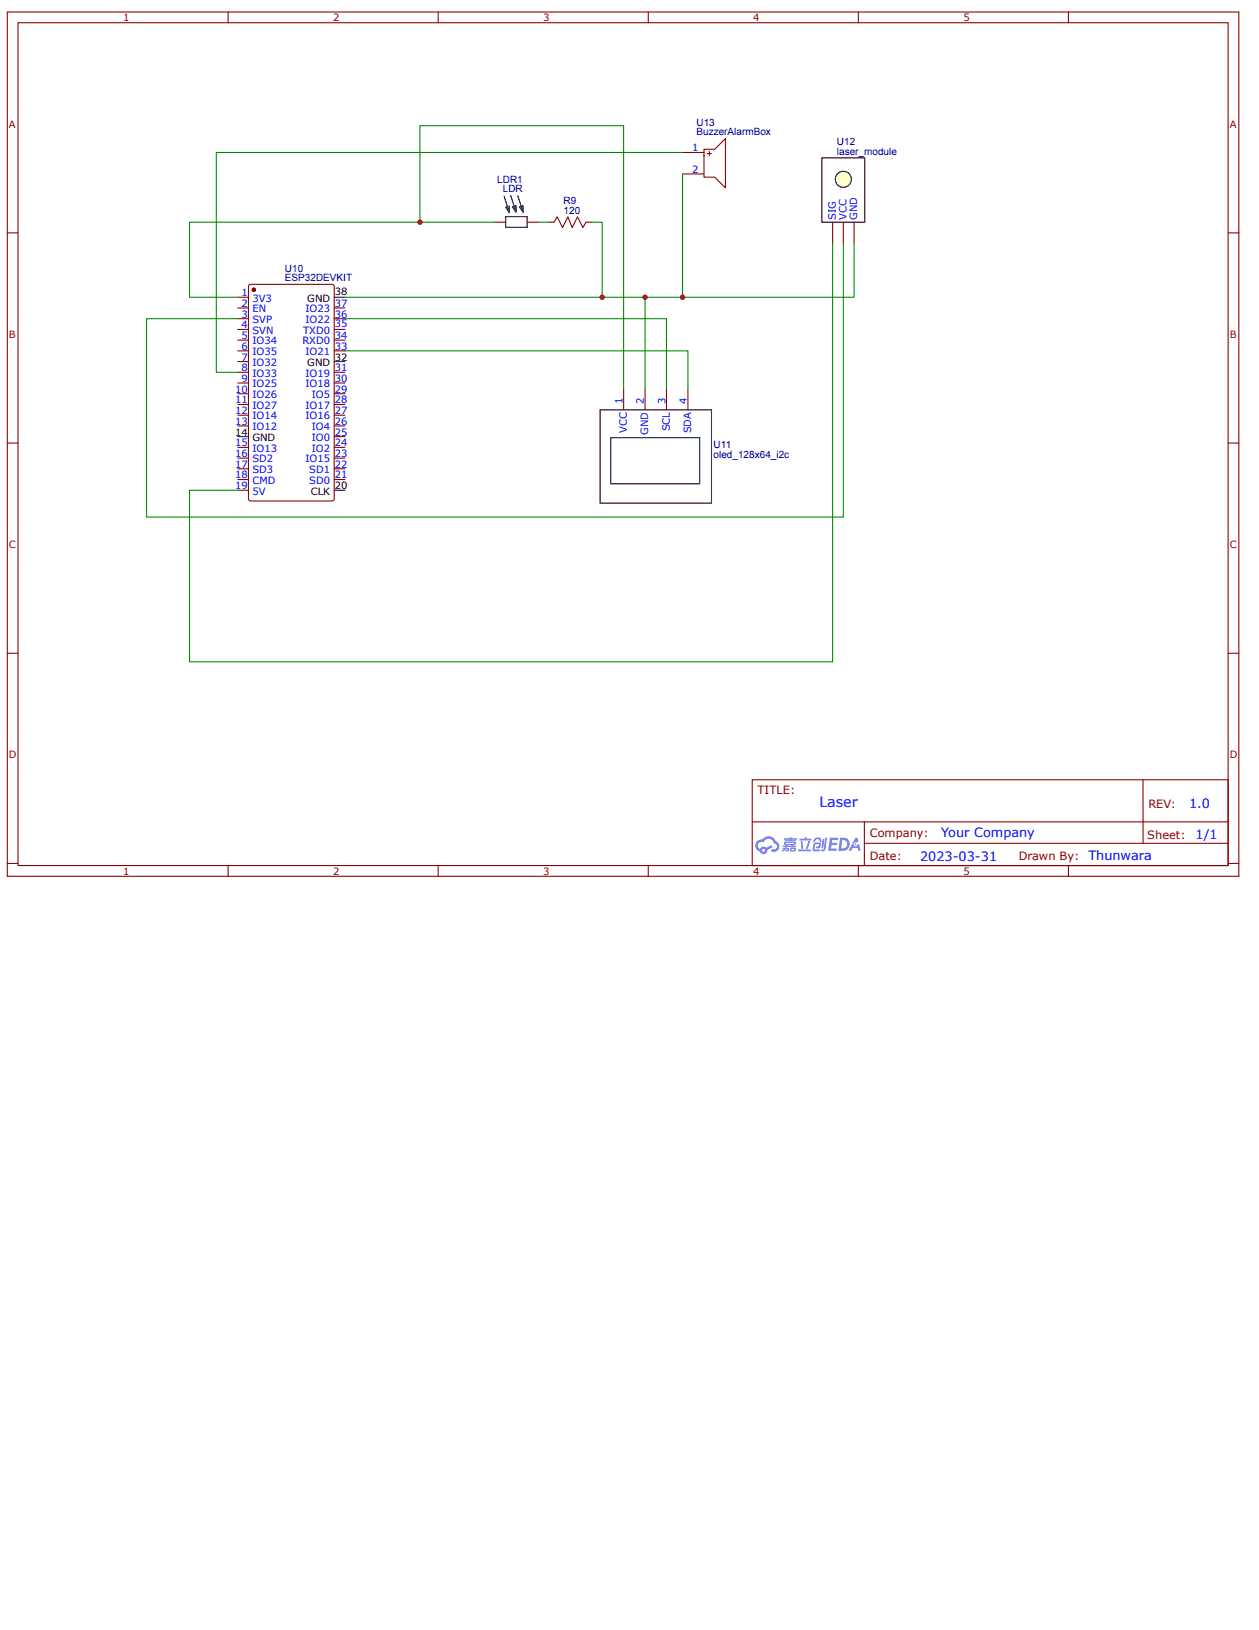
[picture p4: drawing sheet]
<svg xmlns="http://www.w3.org/2000/svg" width="216mm" height="279mm" viewBox="0 0 216 279" stroke-linecap="round" stroke-linejoin="round" font-family="sans-serif">
<g fill="none" stroke="#800" stroke-width=".18">
<path d="M1.3 2.1h211.1v148.1h-211.1zM3.1 3.9h207.5v144.5h-207.5zM39.1 2.1v1.8M75.1 2.1v1.8M111.2 2.1v1.8M147.2 2.1v1.8M183.2 2.1v1.8M1.3 39.9h1.8M210.6 39.9h1.8M1.3 75.9h1.8M210.6 75.9h1.8M1.3 112h1.8"/>
<path d="M210.6 112h1.8M129 133.7h81.6v14.7h-81.6zM196 133.7v10.9M1.3 148h1.8M39.1 148.4v1.8M75.1 148.4v1.8M111.2 148.4v1.8M129 140.9h81.5M147.2 148.4v1.8M148.2 144.6h62.3M148.2 140.9v7.3M183.2 148.4v1.8"/>
<path d="M210.6 148h1.8"/>
</g>
<g fill="#58f">
<path d="M142.3 143.6h1.4v.2l-.2 .2h-.8l-.1 .5h.8l.2 .2-.2 .1h-.8l-.1 .6h.8l.1 .1v.3h-1.4z"/>
<path d="M146.7 143.6h.3l.2 .7-.3 .1a.35 .35 0 0 0-.5 .2 .35 .35 0 0 0 .2 .5 .35 .35 0 0 0 .5-.3l.2-.2 .3 1.2h-.4l-.1-.5h-.9l-.2 .5h-.5z"/>
<path d="M141.1 143.8h.3l-.2 1.5-.2 .1-.1-.1z"/>
<path d="M141.5 143.6h.3l-.2 2a.41 .41 0 0 1-.3 .3 .41 .41 0 0 1-.5-.1l.5-.3z"/>
<path d="M139.8 143.7l.3-.1h.5l.3 .6-.3 .1-.2-.4h-.5a.39 .39 0 0 1-.4 .4l-.1-.1z"/>
<path d="M139.6 144.5l.9-.1a.55 .55 0 0 1 .2 .7 .55 .55 0 0 1-.7 .3l-.1-.1 .1-.1 .4-.1 .1-.4h-.7l-.2 .9h1v.3h-.9l-.3-.1v-.3z"/>
<path d="M136.9 145.6h2l.2 .2-.2 .1h-2z"/>
<path d="M138.6 144.2h.3a2.07 2.07 0 0 1-.6 1.4l-.1-.2z"/>
<path d="M137.3 144.2h.3l.1 1.2-.1 .1-.2-.1z"/>
<path d="M137.1 143.8h.9l.1-.3h.2v.3h.7l.2 .1-.2 .2h-1.8z"/>
<path d="M134.2 145.3h.4l.1-.1 .4 .1a.35 .35 0 0 1 .1 .6h-.5v-.1l.3-.1v-.1l-.2-.1-.6 .5-.1-.2 .4-.2h-.3z"/>
<path d="M134.4 143.7h1l.1-.2h.3l-.1 .2h.9l.2 .1-1.1 .1v.1h.7l.1 .1-.1 .1h-1.8l-.1-.2h.9v-.1h-.9z"/>
<path d="M144.1 143.6l-.3 2.2h.7a1.13 1.13 0 0 0 1.2-1.1 1.13 1.13 0 0 0-1.3-1.1zM144.4 144a.76 .76 0 0 1 .9 .8 .76 .76 0 0 1-1.1 .6z"/>
<path d="M134.5 144.4v.4h.2l.1 .2h-.6l.1 .2 2.2-.1v-.1h-.5l.2-.2a.33 .33 0 0 0 .2-.4zM134.8 144.5h1.4l-.1 .2h-1.3zM135 144.8h.7v.2h-.6z"/>
<path d="M135.6 145.3l-.1 .6h.7a.43 .43 0 0 0 .3-.6zM135.8 145.5h.4l-.1 .2h-.4z"/>
<path d="M129.8 144.2a1.07 1.07 0 0 0 .5 1.8 .65 .65 0 0 0 .8 .4 .65 .65 0 0 0 .5-.7l.9-.5-.2-.3-.9 .4-.1-.1a.64 .64 0 0 0-1 .3 .65 .65 0 0 1-.3-.9 .65 .65 0 0 1 .9-.2 .94 .94 0 0 1 1-.6 .94 .94 0 0 1 .8 .8 .54 .54 0 0 1 .5 .7 .54 .54 0 0 1-.7 .3l-.2 .2a.87 .87 0 0 0 1 0 .87 .87 0 0 0 .3-1l-.1-.3-.5-.3a1.37 1.37 0 0 0-2.3-.3h-.4zM130.7 145.8a.25 .25 0 0 1 .5 0 .25 .25 0 0 1-.5 0z"/>
<circle cx="146.7" cy="144.7" r=".14"/>
</g>
<circle cx="43.5" cy="49.7" r=".28" fill="#800"/>
<g fill="none" stroke="#800" stroke-width=".18">
<path d="M42.7 48.9l.3-.2h13.9l.4 .3v36.5l-.2 .3-14.1 .1-.4-.3v-36.5z"/>
<circle cx="43.5" cy="49.7" r=".28"/>
</g>
<circle cx="43.5" cy="49.7" r=".28" fill="#800"/>
<g fill="none" stroke="#800" stroke-width=".18">
<path d="M84.9 38.1h1.8M90.4 38.1h1.8M40.8 51h1.8M40.8 52.8h1.8M40.8 54.6h1.8M40.8 56.5h1.8M40.8 58.3h1.8M57.3 52.8h1.8M57.3 54.6h1.8M57.3 56.5h1.8M57.3 58.3h1.8M40.8 60.1h1.8"/>
<path d="M40.8 62h1.8M40.8 63.8h1.8M40.8 65.7h1.8M40.8 67.5h1.8M40.8 69.3h1.8M40.8 71.2h1.8M40.8 73h1.8M40.8 76.7h1.8M40.8 78.5h1.8M57.3 60.1h1.8M57.3 63.8h1.8M57.3 65.7h1.8"/>
<path d="M57.3 67.5h1.8M57.3 69.3h1.8M57.3 71.2h1.8M57.3 73h1.8M57.3 76.7h1.8M57.3 78.5h1.8M57.3 74.8h1.8M106.9 66.6v3.7M110.6 66.6v3.7M114.3 66.6v3.7M118 66.6v3.7M40.8 80.4h1.8"/>
<path d="M40.8 82.2h1.8M40.8 84h1.8M57.3 80.4h1.8M57.3 82.2h1.8"/>
<circle cx="43.5" cy="49.7" r=".28"/>
</g>
<g fill="none" stroke="#000" stroke-width=".18">
<path d="M86.4 33.6l1 2.9M86.7 37.1h3.7v1.9h-3.7zM86.7 35.5l.6-.2v1.1zM87.6 33.5l.9 2.8M87.9 35.5l.6-.2v1.1zM88.8 33.5l.9 2.9M89.1 35.5l.6-.2v1.1zM57.3 51h1.8M40.8 74.8h1.8M57.3 62h1.8M102.9 70.3h19.1v15.9h-19.1zM104.7 75h15.3v7.9h-15.3z"/>
<path d="M57.3 84h1.8"/>
</g>
<path d="M84.9 38.1h-52.4v12.9h8.3" fill="none" stroke="#080" stroke-width=".18"/>
<path d="M140.9 27.1h7.4v11h-7.4z" fill="#fff"/>
<path d="M140.9 27.1h7.4v11h-7.4z" fill="none" stroke="#000" stroke-width=".18"/>
<path d="M142.8 38.1v3.7M144.6 38.1v3.7M146.5 38.1v3.7" fill="none" stroke="#800" stroke-width=".18"/>
<circle cx="144.6" cy="30.7" r="1.38" fill="#ffc"/>
<circle cx="144.6" cy="30.7" r="1.38" fill="none" stroke="#000" stroke-width=".18"/>
<path d="M72 38.1v-16.6h34.9v45.1M92.2 38.1h1.9M101.4 38.1h1.9v12.9M117 26.1h-79.9v37.7h3.7M117 29.8v21.2M59.1 54.6h55.2v12M110.6 51v15.6M142.8 41.8v71.6h-110.3v-29.4h8.3M144.6 41.8v46.8h-119.5v-34h15.7M146.5 41.8v9.2h-87.4M59.1 60.1h58.9v6.5" fill="none" stroke="#080" stroke-width=".18"/>
<path d="M94.1 38.1h.9l.5-.9 1 1.8 .9-1.8 .7 1.8 .9-1.8 1 1.8 .5-.9h.9M117 26.1h3.7M117 29.8h3.7M120.7 25.6h1.9l1.8-1.9v8.5l-1.8-1.8h-1.9zM121.3 26.3h.7M121.6 26v.7" fill="none" stroke="#800" stroke-width=".18"/>
<g fill="#c00">
<circle cx="103.3" cy="51" r=".46"/>
<circle cx="72" cy="38.1" r=".46"/>
<circle cx="110.6" cy="51" r=".46"/>
<circle cx="117" cy="51" r=".46"/>
</g>
<text font-size="2.5" fill="#00f" x="140.5" y="138.4">Laser</text>
<g font-size="2.2" fill="#00f">
<text x="161.4" y="143.5">Your Company</text>
<text x="203.9" y="138.5">1.0</text>
<text x="205" y="143.9">1/1</text>
<text x="157.8" y="147.5">2023-03-31</text>
<text x="186.6" y="147.5">Thunwara</text>
</g>
<g font-size="2" fill="#800">
<text x="129.9" y="136.1">TITLE:</text>
<text x="149.1" y="143.5">Company:</text>
<text x="196.7" y="143.8">Sheet:</text>
<text x="196.9" y="138.5">REV:</text>
<text x="149.1" y="147.5">Date:</text>
<text x="174.7" y="147.5">Drawn By:</text>
</g>
<g font-size="1.7" fill="#800">
<text x="21.1" y="3.6">1</text>
<text x="57.1" y="3.6">2</text>
<text x="93.2" y="3.6">3</text>
<text x="129.2" y="3.6">4</text>
<text x="165.2" y="3.6">5</text>
<text x="1.5" y="21.9">A</text>
<text x="210.9" y="21.9">A</text>
<text x="1.5" y="57.9">B</text>
<text x="210.9" y="57.9">B</text>
<text x="1.5" y="94">C</text>
<text x="210.9" y="94">C</text>
<text x="1.5" y="130">D</text>
<text x="210.9" y="130">D</text>
<text x="21.1" y="149.9">1</text>
<text x="57.1" y="149.9">2</text>
<text x="93.2" y="149.9">3</text>
<text x="129.2" y="149.9">4</text>
<text x="165.2" y="149.9">5</text>
</g>
<g font-size="1.7" fill="#000080">
<text x="119.4" y="23.2">BuzzerAlarmBox</text>
<text x="119.4" y="21.5">U13</text>
<text x="143.5" y="26.5">laser_module</text>
<text x="143.5" y="24.9">U12</text>
<text x="85.3" y="31.3">LDR1</text>
<text x="86.2" y="32.9">LDR</text>
<text x="96.6" y="35">R9</text>
<text x="96.6" y="36.6">120</text>
<text x="48.9" y="46.6">U10</text>
<text x="48.9" y="48.2">ESP32DEVKIT</text>
<text x="122.4" y="76.9">U11</text>
<text x="122.4" y="78.5">oled_128x64_i2c</text>
</g>
<g font-size="1.7" fill="#00f">
<text x="118.7" y="26">1</text>
<text x="118.7" y="29.6">2</text>
<text x="143.3" y="37.7" transform="rotate(-90 143.3 37.7)">SIG</text>
<text x="145.2" y="37.7" transform="rotate(-90 145.2 37.7)">VCC</text>
<text x="147" y="37.7" transform="rotate(-90 147 37.7)">GND</text>
<text x="41.4" y="50.8">1</text>
<text x="41.4" y="52.6">2</text>
<text x="43.3" y="51.7">3V3</text>
<text x="43.3" y="53.5">EN</text>
<text x="52.4" y="53.5">IO23</text>
<text x="57.4" y="52.6">37</text>
<text x="41.4" y="54.4">3</text>
<text x="41.4" y="56.3">4</text>
<text x="41.4" y="58.1">5</text>
<text x="41.4" y="60">6</text>
<text x="43.3" y="55.4">SVP</text>
<text x="43.3" y="57.2">SVN</text>
<text x="43.3" y="59">IO34</text>
<text x="51.9" y="59">RXD0</text>
<text x="52" y="57.2">TXD0</text>
<text x="52.4" y="55.4">IO22</text>
<text x="57.4" y="54.4">36</text>
<text x="57.4" y="56.1">35</text>
<text x="57.4" y="58.1">34</text>
<text x="57.4" y="60">33</text>
<text x="41.4" y="61.8">7</text>
<text x="41.4" y="63.6">8</text>
<text x="41.4" y="65.5">9</text>
<text x="43.3" y="60.9">IO35</text>
<text x="43.3" y="62.7">IO32</text>
<text x="43.3" y="64.6">IO33</text>
<text x="52.4" y="60.9">IO21</text>
<text x="52.4" y="64.6">IO19</text>
<text x="57.4" y="63.6">31</text>
<text x="57.4" y="65.5">30</text>
<text x="40.3" y="67.3">10</text>
<text x="40.3" y="69.2">11</text>
<text x="40.3" y="71">12</text>
<text x="43.3" y="66.4">IO25</text>
<text x="43.3" y="68.2">IO26</text>
<text x="43.3" y="70.1">IO27</text>
<text x="43.3" y="71.9">IO14</text>
<text x="52.4" y="66.4">IO18</text>
<text x="52.4" y="70.1">IO17</text>
<text x="52.4" y="71.9">IO16</text>
<text x="53.5" y="68.2">IO5</text>
<text x="57.4" y="67.3">29</text>
<text x="57.4" y="69.2">28</text>
<text x="57.4" y="71">27</text>
<text x="106.8" y="69.3" transform="rotate(-90 106.8 69.3)">1</text>
<text x="110.4" y="69.3" transform="rotate(-90 110.4 69.3)">2</text>
<text x="114.1" y="69.3" transform="rotate(-90 114.1 69.3)">3</text>
<text x="117.8" y="69.3" transform="rotate(-90 117.8 69.3)">4</text>
<text x="40.3" y="72.8">13</text>
<text x="40.3" y="76.5">15</text>
<text x="43.3" y="73.7">IO12</text>
<text x="43.3" y="77.4">IO13</text>
<text x="53.5" y="73.7">IO4</text>
<text x="53.5" y="75.6">IO0</text>
<text x="53.5" y="77.4">IO2</text>
<text x="57.4" y="72.8">26</text>
<text x="57.4" y="74.7">25</text>
<text x="57.4" y="76.5">24</text>
<text x="107.5" y="74.2" transform="rotate(-90 107.5 74.2)">VCC</text>
<text x="111.2" y="74.6" transform="rotate(-90 111.2 74.6)">GND</text>
<text x="114.8" y="73.9" transform="rotate(-90 114.8 73.9)">SCL</text>
<text x="118.5" y="74.3" transform="rotate(-90 118.5 74.3)">SDA</text>
<text x="40.3" y="78.3">16</text>
<text x="40.3" y="80.2">17</text>
<text x="40.3" y="82">18</text>
<text x="40.3" y="83.9">19</text>
<text x="43.3" y="79.3">SD2</text>
<text x="43.3" y="81.1">SD3</text>
<text x="43.3" y="82.9">CMD</text>
<text x="52.4" y="79.3">IO15</text>
<text x="53" y="81.1">SD1</text>
<text x="53" y="82.9">SD0</text>
<text x="57.4" y="78.3">23</text>
<text x="57.4" y="80.2">22</text>
<text x="57.4" y="82">21</text>
<text x="43.3" y="84.8">5V</text>
</g>
<g font-size="1.7">
<text x="52.7" y="51.7">GND</text>
<text x="57.4" y="50.6">38</text>
<text x="52.7" y="62.7">GND</text>
<text x="57.4" y="61.8">32</text>
<text x="40.3" y="74.7">14</text>
<text x="43.3" y="75.6">GND</text>
<text x="57.4" y="83.9">20</text>
<text x="53.3" y="84.8">CLK</text>
</g>
</svg>
